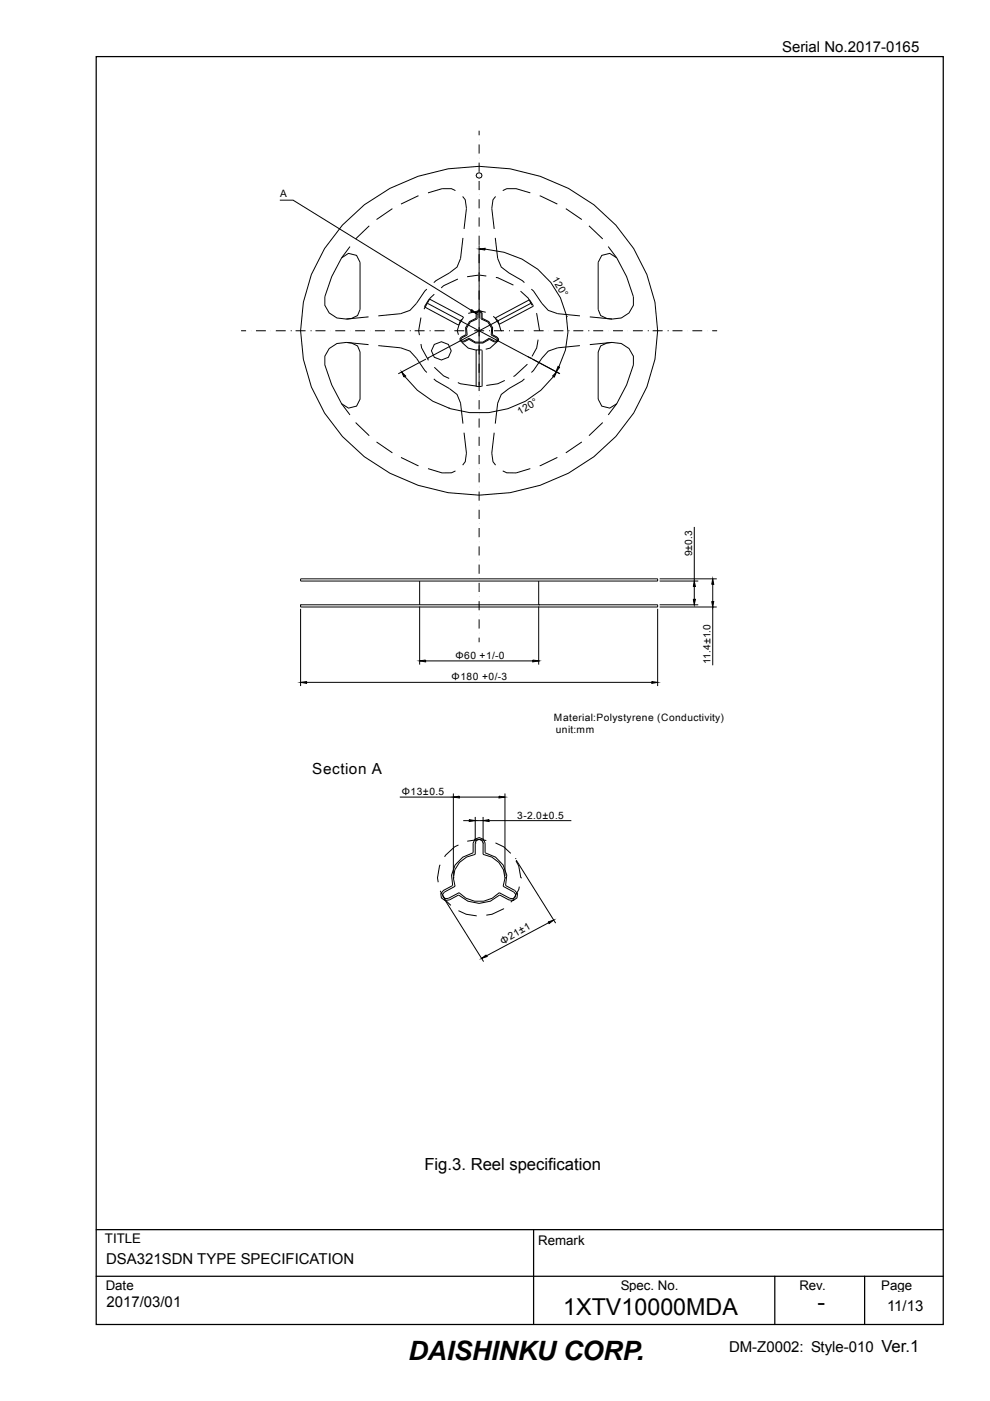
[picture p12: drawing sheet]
<svg xmlns="http://www.w3.org/2000/svg" width="210mm" height="297mm" viewBox="0 0 210 297" stroke-linecap="round" stroke-linejoin="round" font-family="sans-serif">
<path d="M20.4 12h179.7v268.8h-179.7zM20.4 260.7h179.7M20.4 270.6h179.7M113.2 260.7v20.1M164.3 270.6v10.2M183.4 270.6v10.2" fill="none" stroke="#000" stroke-width=".26"/>
<path d="M47.2 15.2h117.3v200.2h-117.3z" fill="#fff"/>
<path d="M164.5 15.2h-117.3v200.2h117.3" fill="none" stroke="#fff" stroke-width=".21"/>
<g fill="#000">
<path d="M101.6 52.8l1.3-.2v.4zM85.2 78.9l.8 .8-.3 .2zM100.1 65.6l.9 .8-1.2-.4zM118 78.9l-.4 1-.4-.2zM118.4 77.7l.3 .2-.8 .9zM89 140.1l1.3-.2v.4zM113 139.9l1.3 .2-1.3 .2zM147 127.1h.5l-.2 1.1zM147.3 123.2l.2 1.2h-.5zM151.2 122.7l.2 1.2h-.4zM151 127.5h.4l-.2 1.2zM63.8 144.7l1.2-.2v.4z"/>
<path d="M138.2 144.5l1.3 .2-1.3 .2zM96.2 169l1.2-.2v.4zM99.5 173.8l1.3 .2-1.3 .2zM102.5 174l1.2-.2v.4zM105.8 168.8l1.3 .2-1.3 .2zM116.2 195.5l1.3-.4-1 .7zM102.2 203.2l.9-.7 .2 .3z"/>
</g>
<g fill="none" stroke="#000" stroke-width=".21">
<path d="M101.6 27.7v1M101.6 30.6v2M101.6 34.5v1.9M101.6 38.4v1.9M101.6 29.7h.1M101.6 33.5h.1M101.6 37.4h.1M59.4 42.4h2.8l37.7 23.4M72.5 54.7l-2.1 4-1.5 4.2a4 4 0 0 0 4.5 4.7M72.5 54.7l1.4-1 1.7 .4 .8 1.5v10l-.6 1.3-1.3 .6-1.1 .1M72.6 47.7a40 40 0 0 1 58 0 32.7 32.7 0 0 1 0 44.8 40 40 0 0 1-58 0 32.7 32.7 0 0 1 0-44.8zM74.2 52.3l-1.7 2.4"/>
<path d="M78.3 47.9l-2.9 2.8M83.2 44.2l-3.3 2.3M88.8 41.5l-3.8 1.8M96.6 40.4l-.8-.4h-2l-3 .9M97.1 59.2l-3 1.4-.5 .4M98.1 41.7l.6 .7 .2 1.8-.5 4.3M98.2 50.4l-.5 4.4-.8 1.8-1.6 1.3-2.8 1.6-.5 .4M101.6 42.2v2M101.6 46.1v1.9M101.6 50v1.9M101.6 58.5h.1M101.6 41.3h.1"/>
<path d="M101.6 45.1h.1M101.6 49h.1M101.6 52.9h.1M101.6 56.8h.1M101.6 52.8l1.3-.2v.4zM101.6 52v30.9M102.9 52.8a18.4 18.4 0 0 1 17.2 13.9l.4 3.8-.6 3.7-1.4 3.6M103.1 58.5l-1.5-.2-2.5 .4M105.1 50.4l.5 4.4 .7 1.8 1.7 1.3 2.8 1.6 .4 .4M105.1 41.7l-.5 .7-.3 1.8 .5 4.3M105.2 58.8l3.7 1.7M106.6 40.4l.9-.4h2l3 .9"/>
<path d="M114.5 41.5l3.7 1.8M120 44.2l3.4 2.3M124.9 47.9l2.9 2.8M129 52.3l1.8 2.4M130.8 54.7l2.1 4 1.4 4.2a4 4 0 0 1-4.5 4.7l-4.7-.4M130.8 54.7l-1.5-1-1.7 .4-.7 1.5v10l.5 1.3 1.4 .6M51.1 70.1h1.1M53.2 70.1h.1M54.3 70.1h2.1M57.4 70.1h.1M58.5 70.1h2.1M61.7 70.1h.1"/>
<path d="M62.7 70.1h2.1M65.9 70.1h.1M66.9 70.1h2.1M70.1 70.1h.1M71.1 70.1h2.1M74.3 70.1h.1M74.5 72.7l1.3 .6 .6 1.3v10l-.8 1.5-1.7 .4-1.4-.9-2.1-4-1.5-4.2a4 4 0 0 1 4.5-4.8l4.8 .5M75.3 70.1h2.1M78.2 67.2l-4.8 .4M78.5 70.1h.1M79.5 70.1h2.1M80.2 73.3l4.8 .4 2 .7 1.3 1.5 2.2 3.1"/>
<path d="M82.7 70.1h.1M83.8 70.1h2.1M85.2 78.9l.8 .8-.3 .2zM85.9 79.8a19.9 19.9 0 0 0 31.5 0M86.9 70.1h.1M87.9 70.1h2.2M89.3 67.3l-.5 2.8 .2 1M89.3 72.9l.1 .9 1.5 2.6M90.3 76.1l-5.8 3.1M90.5 61.3l-2.2 3-1.3 1.5-2 .7-4.8 .5M90.7 75.9h.1M90.7 64.3l21.9 11.6"/>
<path d="M91 63.5l.1-.1 7.1 3.8 .1 .2-1 1.4-.1 .1-7.1-3.8v-.1zM91.1 70.1h.1M92.1 62.4l-.9 .8-1.3 2.4M92.1 77.9l2 1.8 1.2 .5M92.1 73l1.5-.5 1.5 .5 .6 1.4-.6 1.4-1.5 .5-1.5-.5-.6-1.4zM92.2 70.1h2.1M95.3 70.1h.1M96.4 70.1h2.1M98 67.7l-.4 .3-.6 2.1 .2 .9M98 72.6l1.3 1.2 1.9 .5M99.5 70.1h.1M100.1 65.6l.9 .8-1.2-.4z"/>
<path d="M100.6 70.1h2.1M101 74.2h1.1l.2 .1v7.5l-.2 .1-1.1-.1zM101.2 66l.4-.1 .5 .1 .2 .4v1.1l1.4 .7 .8 1.3-.1 1.5 1 .5 .3 .3-.1 .5-.4 .2h-.4l-1-.6-1.4 .8h-1.6l-1.3-.8-1 .6h-.5l-.4-.2v-.5l.3-.3 .9-.5v-1.5l.8-1.3 1.4-.7v-1.1zM101.3 66.2h.6l.1 1.4 1.5 .7 .8 1.3-.1 1.4 1.3 .9v.3l-.3 .1-1.4-.6-1.4 .8h-1.6l-1.3-.8-1.1 .6h-.4l-.2-.1v-.3l.2-.3 1.1-.6-.1-1.4 .8-1.3 1.4-.7zM101.6 60.6h.1M101.6 64.5h.1M101.6 68.4h.1M101.6 72.3h.1M101.6 76.1h.1M103 66.2l-1.4-.3-2.3 .5M103.7 70.1h.1M104.6 67.1l1 .9 .7 2.1"/>
<path d="M104.8 70.1h2.1M105.1 67.4l7.1-3.8h.2l.7 1.2v.2l-7.1 3.7h-.2l-.7-1.2zM105.8 71.8l-.2 .5-1.7 1.5-.9 .2M106.3 70.1h.1M108 70.1h.1M109 70.1h2.1M110.4 61.7l1.6 1.5 .8 1.5M111.5 75.4h.1M111.9 77.2l-3 2.6M111.9 75.6l6.9 3.6M112.1 70.1h.1M112.6 75.9h.1"/>
<path d="M112.6 64.3l-21.9 11.6M112.7 61.3l.5 .4 1.7 2.6 1.4 1.5 2 .7 4.7 .5M112.9 76.1l5.8 3.1M113.2 70.1h2.1M113.8 66.4l.6 3.7M114.1 72l-.3 1.8-1 1.8M116.4 70.1h.1M117.4 70.1h2.1M118 78.9l-.4 1-.4-.2zM118.4 77.7l.3 .2-.8 .9zM120.2 67.1h.1M120.6 70.1h.1"/>
<path d="M121.6 70.1h2.1M123 73.3l-4.7 .4-2 .7-1.4 1.5-1.7 2.6-.5 .5M124.8 70.1h.1M125.8 70.1h2.1M129 70.1h.1M129.8 72.6a4 4 0 0 1 4.5 4.8l-1.4 4.2-2.1 4-1.8 2.4M129.8 72.6l-1 .1-1.4 .6-.5 1.3v10l.7 1.5 1.7 .4 1.5-.9M129.8 72.6l-4.7 .5M130 70.1h2.1M133.2 70.1h.1M134.2 70.1h2.1M137.4 70.1h.1"/>
<path d="M138.4 70.1h2.1M141.6 70.1h.1M142.6 70.1h2.2M145.8 70.1h.1M146.9 70.1h2M150 70.1h.1M151.1 70.1h1M72.5 85.6l1.7 2.4M75.4 89.6l2.9 2.8M79.9 93.7l3.3 2.3M85 97l3.8 1.8M90.8 99.4l3 .9 2-.1 .8-.4"/>
<path d="M92 80.3l.5 .5 2.8 1.6 1.6 1.2 .8 1.9 .5 4.3M95.1 86.5h.1M97.1 81.1l.6 .3 3.4 .5M98.4 91.7l.5 4.4-.2 1.8-.6 .7M101.6 84.8v2M101.6 88.7v2M101.6 92.6v1.9M101.6 96.5v1.9M101.6 80h.1M101.6 83.9h.1M101.6 87.8h.1M101.6 91.6h.1"/>
<path d="M101.6 95.5h.1M101.6 99.4h.1M104.8 91.7l-.5 4.4 .3 1.8 .5 .7M107.1 80.7l-1.5 .7-2.5 .3M111.2 80.3l-.4 .5-2.9 1.6-1.6 1.2-.7 1.9-.5 4.3M112.5 99.4l-3 .9-2-.1-.9-.4M118.2 97l-3.7 1.8M123.4 93.7l-3.4 2.3M127.8 89.6l-2.9 2.8M101.6 100.3v2M101.6 104.2v2M101.6 108.1v1.9"/>
<path d="M101.6 112v1.9M101.6 115.8v2M101.6 119.7v1.9M101.6 103.3h.1M101.6 107.1h.1M101.6 111h.1M101.6 114.9h.1M101.6 118.7h.1M147.3 111.7v11.5M63.8 129.1v16.4M63.8 128.2h75.7v.5h-75.7zM63.8 122.7h75.7v.5h-75.7z"/>
<path d="M89 128.6v12.3M89 128.2h.1M89 123.2v5M101.6 123.6v1.9M101.6 127.5v1.9M101.6 131.3v2M101.6 135.2v1M101.6 122.6h.1M101.6 126.5h.1M101.6 130.4h.1M101.6 134.2h.1M113 139.9l1.3 .2-1.3 .2z"/>
<path d="M114.3 128.2h.1M114.3 128.6v12.3M114.3 123.2v5M139.5 129.1v16.4M139.5 128.2h.1M139.9 128.7h12.1M139.9 122.7h12.1M139.9 123.2h8.2M139.9 128.2h8.2M147 127.1h.5l-.2 1.1zM147.3 123.2l.2 1.2h-.5zM147.3 124.4v2.7"/>
<path d="M151 127.5h.4l-.2 1.2zM151.2 122.7l.2 1.2h-.4zM151.2 128.7h.1M151.2 123.9v3.6M151.2 128.7v12.4M63.8 144.7l1.2-.2v.4zM65 144.7h73.2M89 140.1l1.3-.2v.4zM90.3 140.1h22.7M114.3 140.1h.1M138.2 144.5l1.3 .2-1.3 .2zM139.5 144.7h.1"/>
<path d="M84.8 169h11.4M96.2 169l1.2-.2v.4zM96.2 169h.1M96.2 168.2v17.5M97.2 179.2l-.8 .3-2.1 2.2M97.4 169h8.4M98.3 174h1.2M99.5 173.8l1.3 .2-1.3 .2zM100.7 177.9l.9-.3 .9 .3 .4 .9v2a5.4 5.4 0 0 1 4.3 6.9l2 1.1 .6 .7-.2 .9-.7 .5-1-.1-1.9-1a6.2 6.2 0 0 1-8.7 0l-2 1-.9 .1-.8-.5-.1-.9 .6-.7 1.9-1.1a5.4 5.4 0 0 1 4.4-6.9v-2zM100.8 178.8h.1M100.8 173.2v5.2M100.8 174h1.7"/>
<path d="M100.8 178.8l.2-.6 .6-.2 .6 .2 .3 .6M100.8 178.8v2.3a5.1 5.1 0 0 0-4.3 6.8l-2.2 1.2-.4 .5 .1 .6 .5 .3h.6l2.3-1.2a5.8 5.8 0 0 0 8.5 0l2.2 1.2h.7l.5-.3 .1-.6-.4-.5-2.3-1.2a4.9 4.9 0 0 0-4.2-6.8v-2.3M102.5 178.8h.1M102.5 174h.1M102.5 173.2v5.2M102.5 174l1.2-.2v.4zM103.1 178.2l-1.5-.2-2.5 .4M103.7 174h17.5M105.1 178.7l1.7 .8 1.5 1.4M105.8 168.8l1.3 .2-1.3 .2zM107.1 168.2v17.5M93.4 183.3l-.6 2.8 .1 .9"/>
<path d="M93.4 188.9l1.1 2 1.1 1.1M94 190.2h.1M94.2 190.5l8.4 13.4M96.2 186.1h.1M97.2 193.1l1.7 .7 2.2 .4M106.9 192.6l-2.5 1.2-1.3 .2M107.1 186.1h.1M109.3 182h.1M109.4 182.5l.6 1.1 .5 2.5M109.5 182.4l8.4 13.3M110.2 188l-.2 .6-1.2 2.3-.5 .4M110.5 186.1h.1"/>
<path d="M116.2 195.5l1.3-.4-1 .7zM116.4 195.6l-13.2 7M102.2 203.2h.1M102.2 203.2l.9-.7 .2 .3z"/>
<circle cx="101.6" cy="37.2" r=".61"/>
</g>
<text font-size="5.7" x="86.4" y="288.3">DAISHINKU CORP.</text>
<g font-size="4.9">
<text x="119.5" y="278.7">1XTV10000MDA</text>
<text x="173.4" y="277.8">-</text>
</g>
<text font-size="3.5" x="90" y="248.2">Fig.3. Reel specification</text>
<g font-size="3.2">
<text x="165.9" y="11">Serial No.2017-0165</text>
<text x="66.2" y="164">Section A</text>
<text x="22.5" y="267.9">DSA321SDN TYPE SPECIFICATION</text>
<text x="22.6" y="277.2">2017/03/01</text>
<text x="188.2" y="278">11/13</text>
<text x="154.6" y="286.7">DM-Z0002: Style-010 Ver.1</text>
</g>
<g font-size="2.8">
<text x="22.3" y="263.5">TITLE</text>
<text x="114.2" y="264">Remark</text>
<text x="22.4" y="273.4">Date</text>
<text x="131.7" y="273.6">Spec. No.</text>
<text x="169.5" y="273.6">Rev.</text>
<text x="186.9" y="273.6">Page</text>
</g>
<g font-size="2.2">
<text x="59.5" y="41.7">A</text>
<text x="117.1" y="59.2" transform="rotate(60 117.1 59.2)">120°</text>
<text x="110.3" y="87.9" transform="rotate(-31 110.3 87.9)">120°</text>
<text x="146.8" y="118" transform="rotate(-90 146.8 118)">9±0.3</text>
<text x="96.6" y="139.7">Φ60 +1/-0</text>
<text x="150.7" y="140.8" transform="rotate(-90 150.7 140.8)">11.4±1.0</text>
<text x="95.8" y="144.3">Φ180 +0/-3</text>
<text x="117.5" y="152.9">Material:Polystyrene (Conductivity)</text>
<text x="117.9" y="155.4">unit:mm</text>
<text x="85.2" y="168.5">Φ13±0.5</text>
<text x="109.7" y="173.6">3-2.0±0.5</text>
<text x="106.7" y="200.3" transform="rotate(-30 106.7 200.3)">Φ21±1</text>
</g>
</svg>
